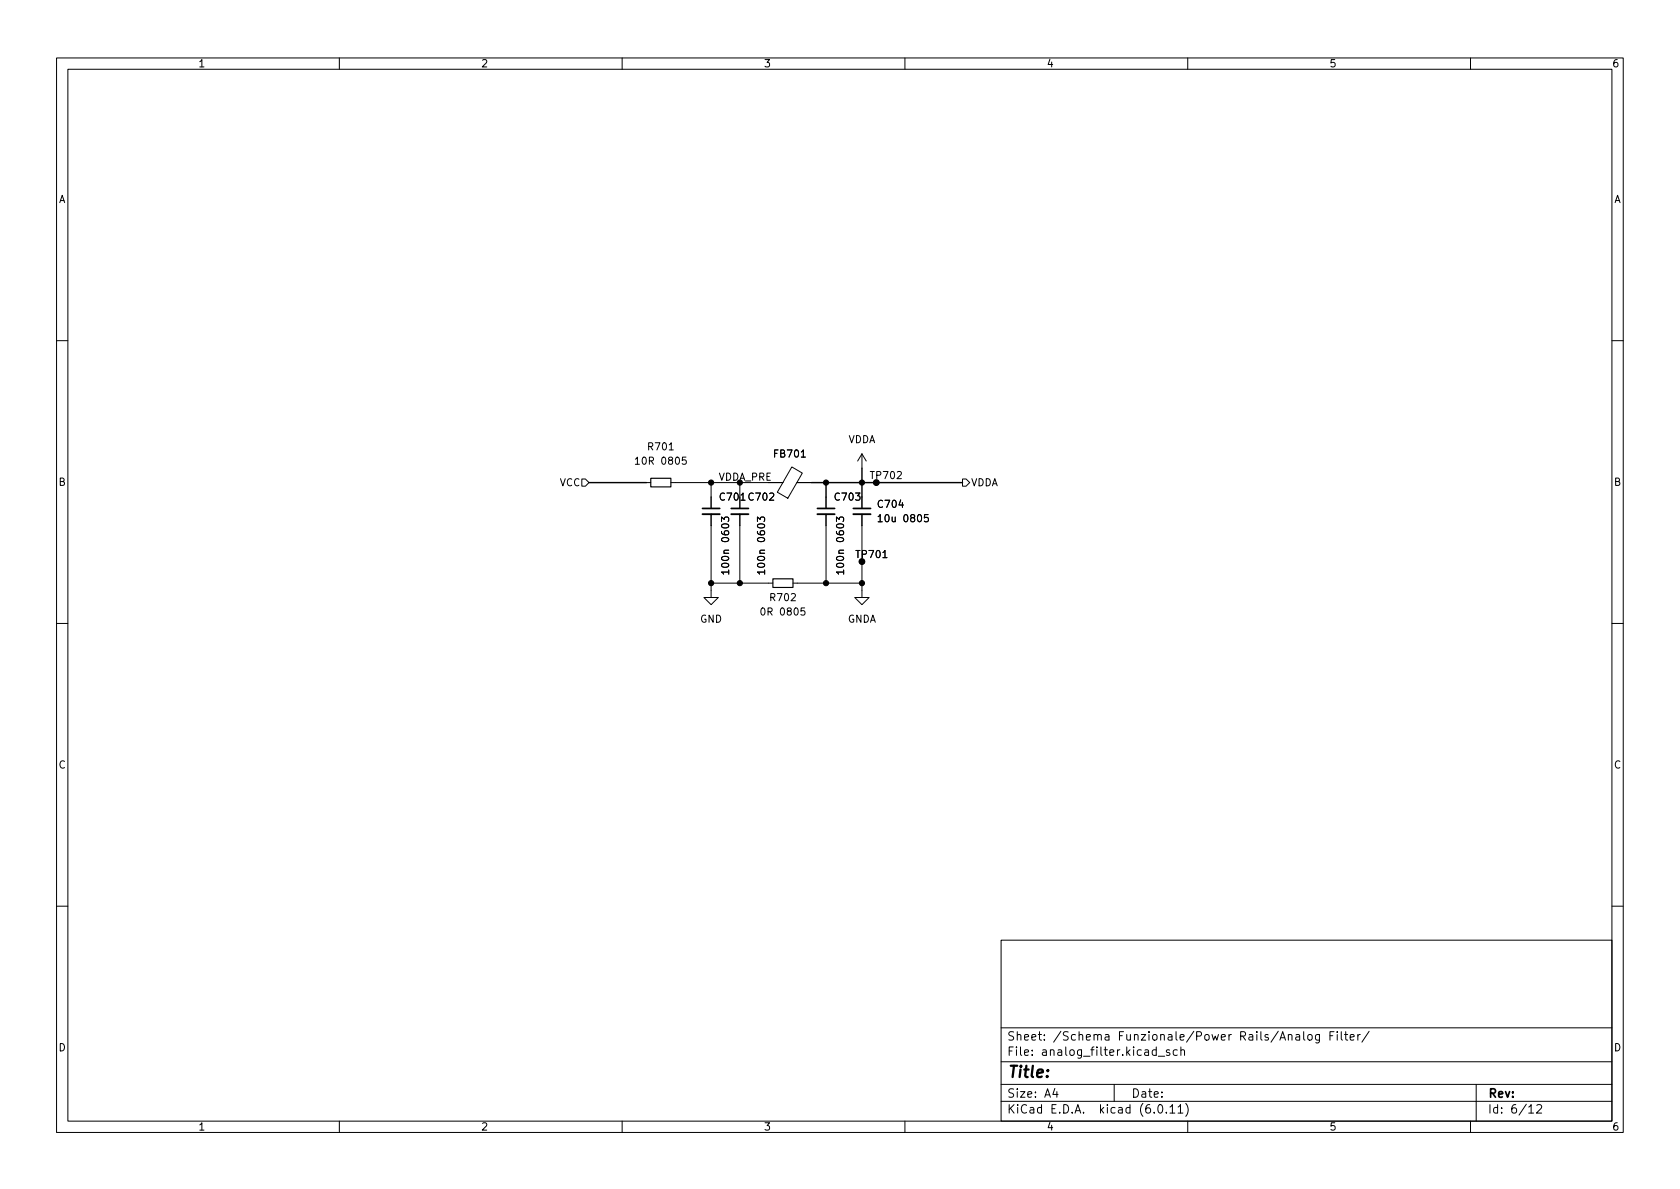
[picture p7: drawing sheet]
<svg xmlns="http://www.w3.org/2000/svg" width="297mm" height="210mm" viewBox="0 0 297 210" stroke-linecap="round" stroke-linejoin="round" font-family="sans-serif">
<g fill="none" stroke="#000" stroke-width=".18">
<path d="M10 10.2h277v190.1h-277zM12 12.2h273v186.1h-273zM60 10.2v2M110 10.2v2M160 10.2v2M210 10.2v2M260 10.2v2M10 60.2h2M118.3 79.6h.7M285 60.2h2M102.9 84.7h.6l.6 .6-.6 .7h-.6zM114.3 85.3h.8"/>
<path d="M118.6 85.3h19.8M121.3 80.8h-.6l-.1 .6 .2-.1 .4 .1 .1 .2v.4l-.2 .1-.5-.1M125.7 90.9v14.8h1.3l-1.3 1.2-1.2-1.2h1.2M125.7 85.3v4.6M127.6 92.2v-.8l.5 .5 .1-.4h.5l.1 .2-.1 .5M128.8 97.3l-.7 .1-.1 .3 .1 .1M130.8 85.3v4.6M130.8 90.9v12.2M131 88.5h.7M133.9 92.2v-.8l.5 .5 .1-.4h.6l.1 .2-.1 .5M135.2 97.3l-.8 .1-.1 .3 .2 .1M140 82.6l1.9 1.1-2.6 4.4-1.9-1.1z"/>
<path d="M140.9 85.3h2.6M141.7 80.8h.7M146 87.9v2M146 90.9v12.2M147.9 92.2v-.8l.5 .5 .1-.4h.5l.2 .2-.2 .5M149.2 97.3l-.8 .1-.1 .3 .1 .1M152.4 90.9v14.8h1.3l-1.3 1.2-1.3-1.2h1.3M152.4 80.3v2.5M152.4 87.9v2M152.4 80.3l-.8 1.2M152.4 80.3l.8 1.2M156.1 98.6h.7"/>
<path d="M159.3 88.4l-.3 .9h.7M164.1 91h-.6l-.1 .6 .2-.1h.4l.2 .2-.1 .4-.2 .2-.5-.2M170.2 84.7h.6l.6 .6-.6 .7h-.6zM10 110.2h2M125.7 103.1h11M140.2 103.1h12.2M142.3 107.5h-.6l-.1 .6 .2-.1h.4l.1 .2v.5l-.2 .1-.5-.1M285 110.2h2M10 160.2h2M177 166.3h108v32h-108zM285 160.2h2M60 198.3v2"/>
<path d="M110 198.3v2M160 198.3v2M177 194.8h108M177 191.8h108M177 187.8h108M177 181.8h108M182.5 186.5v.1M182.5 185.7v.1M184.6 183.8v.1M184.6 183v.1M195.4 183h.6l.1 .9M196.1 183.3l-.5 .1a.29 .29 0 0 0-.2 .2 .29 .29 0 0 0 .2 .3h.5"/>
<path d="M197 191.8v3M206.8 185.7l-.4-.1-.2 .2 .1 .3 .5 .1v.4h-.6M208.1 185.7l-.4-.1-.3 .3v.4l.2 .3h.5M208.8 185.8l.2-.2 .4 .1v.9M208.8 185.1v1.5M209.6 195.1a1.72 1.72 0 0 1 0 2.3M210 198.3v2M214.3 182.9l.3 1 .3-.7 .2 .7 .3-1M215.9 183.4l.7-.1v-.3l-.5-.1-.2 .2 .1 .8h.6M217.3 182.9v1M217.7 182.9l-.3 .1-.1 .2M231.3 183.1l.2-.2 .4 .2 .1 .5-.1 .3h-.4l-.2-.1z"/>
<path d="M233.3 182.9v1.2l-.3 .3h-.4M233.3 183l-.4-.1-.3 .3v.4l.1 .3h.6M242.1 182.4l-1.3 1.9M260 198.3v2M261 191.8v6.5M271.7 195.5l.6-.2 .2 .2 .1 .3-.9 1h.9"/>
<circle cx="152.4" cy="99.3" r=".51"/>
<circle cx="154.9" cy="85.3" r=".51"/>
</g>
<path d="M124.2 90.9h3.1M129.3 90.9h3M144.5 90.9h3.1M150.9 90.9h3" fill="none" stroke="#000" stroke-width=".33"/>
<path d="M124.2 89.9h3.1M129.3 89.9h3M144.5 89.9h3.1M150.9 89.9h3" fill="none" stroke="#000" stroke-width=".3"/>
<path d="M115.1 84.6h3.5v1.5h-3.5zM136.7 102.4h3.5v1.5h-3.5z" fill="none" stroke="#000" stroke-width=".2"/>
<path d="M104.1 85.3h10.2M143.5 85.3h26.7M146 85.3v2.6M152.4 82.8v5.1" fill="none" stroke="#000" stroke-width=".25"/>
<g fill="#000" stroke="#000" stroke-width=".18">
<circle cx="125.7" cy="85.3" r=".46"/>
<circle cx="146" cy="85.3" r=".46"/>
<circle cx="152.4" cy="85.3" r=".46"/>
<circle cx="152.4" cy="99.3" r=".46"/>
<circle cx="154.9" cy="85.3" r=".46"/>
<circle cx="125.7" cy="103.1" r=".46"/>
<circle cx="130.8" cy="103.1" r=".46"/>
<circle cx="146" cy="103.1" r=".46"/>
<circle cx="152.4" cy="103.1" r=".46"/>
</g>
<text font-size="2.8" x="178" y="191.2">Title:</text>
<g font-size="2.1">
<text x="178" y="184.5">Sheet:</text>
<text x="186.2" y="184.5">/Schema</text>
<text x="197.8" y="184.5">Funzionale/Power</text>
<text x="219.4" y="184.5">Rails/Analog</text>
<text x="235.3" y="184.5">Filter/</text>
<text x="178" y="187.2">File:</text>
<text x="184.4" y="187.2">analog_filter.kicad_sch</text>
<text x="178" y="197.4">KiCad</text>
<text x="178" y="194.6">Size:</text>
<text x="184.7" y="194.6">A4</text>
<text x="185.7" y="197.4">E.D.A.</text>
<text x="194.6" y="197.4">kicad</text>
<text x="200" y="194.6">Date:</text>
<text x="201.8" y="197.4">(6.0.11)</text>
<text x="263" y="194.6">Rev:</text>
<text x="263" y="197.4">Id:</text>
<text x="267.1" y="197.4">6/12</text>
</g>
<g font-size="1.8">
<text x="35" y="12.3">1</text>
<text x="85" y="12.3">2</text>
<text x="135" y="12.3">3</text>
<text x="185" y="12.3">4</text>
<text x="235" y="12.3">5</text>
<text x="285" y="12.3">6</text>
<text x="10.4" y="36.3">A</text>
<text x="285.4" y="36.3">A</text>
<text x="112" y="82.6">10R</text>
<text x="114.3" y="80">R701</text>
<text x="116.8" y="82.6">0805</text>
<text x="136.6" y="81.3">FB701</text>
<text x="150" y="78.7">VDDA</text>
<text x="10.3" y="86.3">B</text>
<text x="98.9" y="86.4">VCC</text>
<text x="127" y="85">VDDA_PRE</text>
<text x="127" y="88.9">C701</text>
<text x="132.1" y="88.9">C702</text>
<text x="147.3" y="88.9">C703</text>
<text x="153.7" y="85.1">TP702</text>
<text x="171.6" y="86.4">VDDA</text>
<text x="285.3" y="86.3">B</text>
<text x="129.3" y="95.9" transform="rotate(-90 129.3 95.9)">0603</text>
<text x="135.6" y="95.9" transform="rotate(-90 135.6 95.9)">0603</text>
<text x="149.6" y="95.9" transform="rotate(-90 149.6 95.9)">0603</text>
<text x="154.9" y="90.2">C704</text>
<text x="154.9" y="92.7">10u</text>
<text x="159.6" y="92.7">0805</text>
<text x="129.3" y="101.8" transform="rotate(-90 129.3 101.8)">100n</text>
<text x="135.6" y="101.8" transform="rotate(-90 135.6 101.8)">100n</text>
<text x="149.6" y="101.8" transform="rotate(-90 149.6 101.8)">100n</text>
<text x="151.1" y="99.1">TP701</text>
<text x="135.9" y="106.7">R702</text>
<text x="123.7" y="110.5">GND</text>
<text x="134.2" y="109.2">0R</text>
<text x="137.8" y="109.2">0805</text>
<text x="149.8" y="110.5">GNDA</text>
<text x="10.3" y="136.3">C</text>
<text x="285.3" y="136.3">C</text>
<text x="10.3" y="186.3">D</text>
<text x="285.3" y="186.3">D</text>
<text x="35" y="200.3">1</text>
<text x="85" y="200.3">2</text>
<text x="135" y="200.3">3</text>
<text x="185" y="200.3">4</text>
<text x="235" y="200.3">5</text>
<text x="285" y="200.3">6</text>
</g>
</svg>
